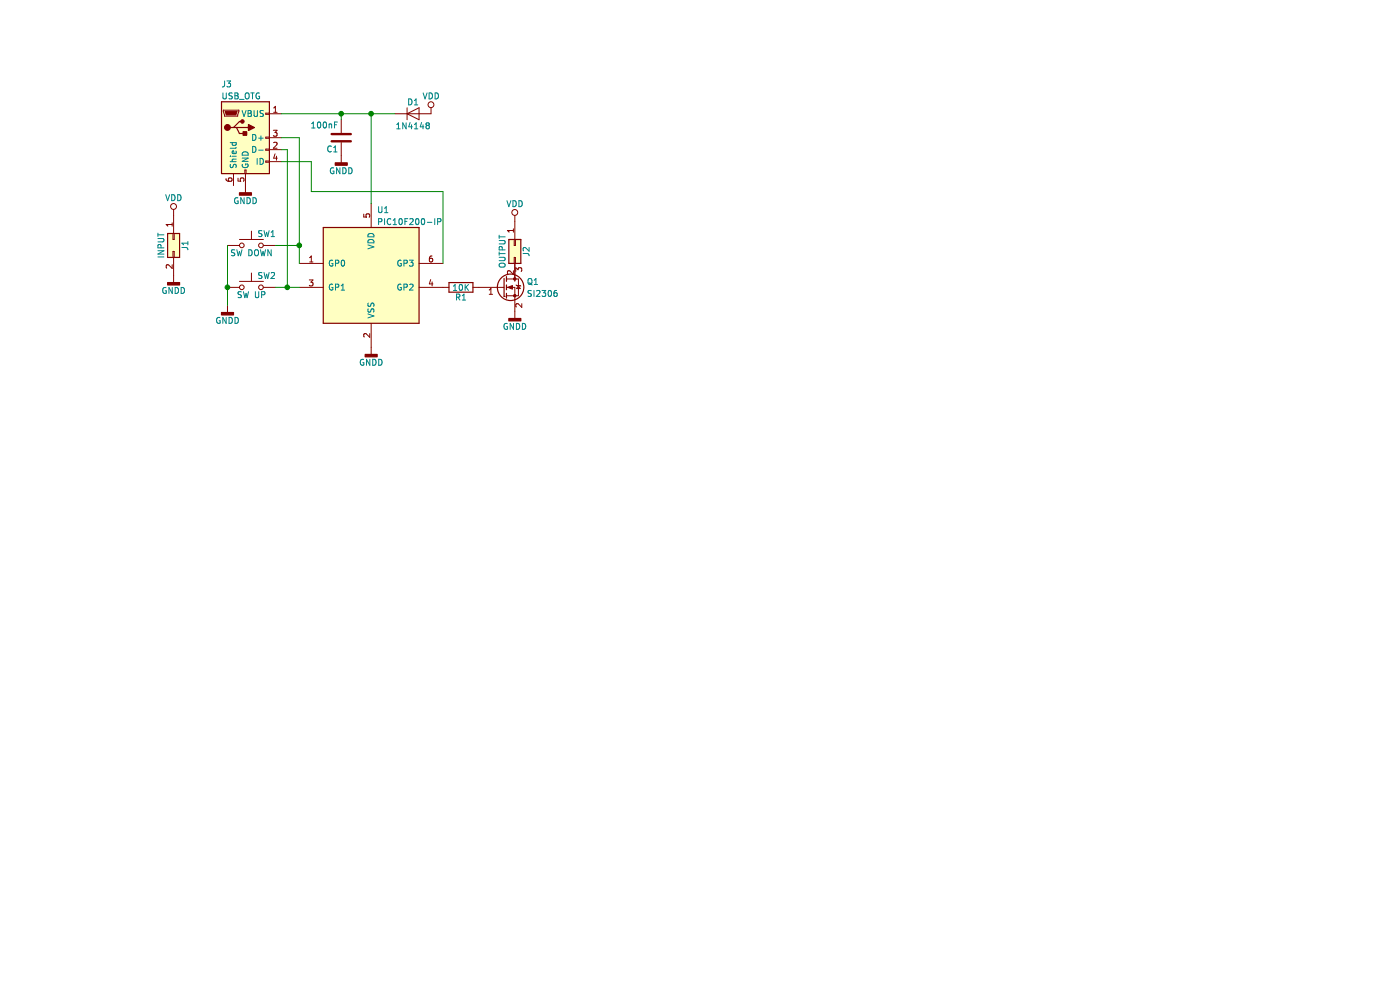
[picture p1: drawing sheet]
EESchema Schematic File Version 2
LIBS:power
LIBS:device
LIBS:switches
LIBS:relays
LIBS:motors
LIBS:transistors
LIBS:conn
LIBS:linear
LIBS:regul
LIBS:74xx
LIBS:cmos4000
LIBS:adc-dac
LIBS:memory
LIBS:xilinx
LIBS:microcontrollers
LIBS:dsp
LIBS:microchip
LIBS:analog_switches
LIBS:motorola
LIBS:texas
LIBS:intel
LIBS:audio
LIBS:interface
LIBS:digital-audio
LIBS:philips
LIBS:display
LIBS:cypress
LIBS:siliconi
LIBS:opto
LIBS:atmel
LIBS:contrib
LIBS:valves
LIBS:led_smd-cache
EELAYER 25 0
EELAYER END
$Descr A4 11693 8268
encoding utf-8
Sheet 1 1
Title ""
Date ""
Rev ""
Comp ""
Comment1 ""
Comment2 ""
Comment3 ""
Comment4 ""
$EndDescr
$Comp
L PIC10F200-IOT U1
U 1 1
P 3100 2300
F 0 "U1" H 3150 2850 50  0000 L CNN
F 1 "PIC10F200-IP" H 3150 2750 50  0000 L CNN
F 2 "TO_SOT_Packages_SMD:SOT-23-6_Handsoldering" H 3150 2950 50  0001 L CIN
F 3 "" H 3100 2300 50  0001 C CNN
	1    3100 2300
	1    0    0    -1  
$EndComp
$Comp
L SW_Push SW1
U 1 1
P 2100 2050
F 0 "SW1" H 2150 2150 50  0000 L CNN
F 1 "SW DOWN" H 2100 1990 50  0000 C CNN
F 2 "Buttons_Switches_THT:SW_PUSH_6mm_h7.3mm" H 2100 2250 50  0001 C CNN
F 3 "" H 2100 2250 50  0001 C CNN
	1    2100 2050
	1    0    0    -1  
$EndComp
$Comp
L SW_Push SW2
U 1 1
P 2100 2400
F 0 "SW2" H 2150 2500 50  0000 L CNN
F 1 "SW UP" H 2100 2340 50  0000 C CNN
F 2 "Buttons_Switches_THT:SW_PUSH_6mm_h7.3mm" H 2100 2600 50  0001 C CNN
F 3 "" H 2100 2600 50  0001 C CNN
	1    2100 2400
	1    0    0    -1  
$EndComp
$Comp
L GNDD #PWR01
U 1 1
P 1900 2550
F 0 "#PWR01" H 1900 2300 50  0001 C CNN
F 1 "GNDD" H 1900 2425 50  0000 C CNN
F 2 "" H 1900 2550 50  0001 C CNN
F 3 "" H 1900 2550 50  0001 C CNN
	1    1900 2550
	1    0    0    -1  
$EndComp
Wire Wire Line
	1900 2050 1900 2550
Connection ~ 1900 2400
Wire Wire Line
	2300 2050 2500 2050
Wire Wire Line
	2500 1150 2500 2200
Wire Wire Line
	2500 2400 2300 2400
$Comp
L GNDD #PWR02
U 1 1
P 3100 2900
F 0 "#PWR02" H 3100 2650 50  0001 C CNN
F 1 "GNDD" H 3100 2775 50  0000 C CNN
F 2 "" H 3100 2900 50  0001 C CNN
F 3 "" H 3100 2900 50  0001 C CNN
	1    3100 2900
	1    0    0    -1  
$EndComp
$Comp
L R R1
U 1 1
P 3850 2400
F 0 "R1" V 3930 2400 50  0000 C CNN
F 1 "10K" V 3850 2400 50  0000 C CNN
F 2 "Resistors_SMD:R_0805" V 3780 2400 50  0001 C CNN
F 3 "" H 3850 2400 50  0001 C CNN
	1    3850 2400
	0    1    1    0   
$EndComp
$Comp
L GNDD #PWR03
U 1 1
P 4300 2600
F 0 "#PWR03" H 4300 2350 50  0001 C CNN
F 1 "GNDD" H 4300 2475 50  0000 C CNN
F 2 "" H 4300 2600 50  0001 C CNN
F 3 "" H 4300 2600 50  0001 C CNN
	1    4300 2600
	1    0    0    -1  
$EndComp
$Comp
L Conn_02x01 J1
U 1 1
P 1450 2000
F 0 "J1" H 1500 2100 50  0000 C CNN
F 1 "INPUT" H 1500 1900 50  0000 C CNN
F 2 "Pin_Headers:Pin_Header_Straight_1x02_Pitch2.54mm" H 1450 2000 50  0001 C CNN
F 3 "" H 1450 2000 50  0001 C CNN
	1    1450 2000
	0    1    1    0   
$EndComp
$Comp
L VDD #PWR04
U 1 1
P 1450 1800
F 0 "#PWR04" H 1450 1650 50  0001 C CNN
F 1 "VDD" H 1450 1950 50  0000 C CNN
F 2 "" H 1450 1800 50  0001 C CNN
F 3 "" H 1450 1800 50  0001 C CNN
	1    1450 1800
	1    0    0    -1  
$EndComp
$Comp
L Conn_02x01 J2
U 1 1
P 4300 2050
F 0 "J2" H 4350 2150 50  0000 C CNN
F 1 "OUTPUT" H 4350 1950 50  0000 C CNN
F 2 "Pin_Headers:Pin_Header_Straight_2x01_Pitch2.54mm" H 4300 2050 50  0001 C CNN
F 3 "" H 4300 2050 50  0001 C CNN
	1    4300 2050
	0    1    1    0   
$EndComp
$Comp
L VDD #PWR05
U 1 1
P 4300 1850
F 0 "#PWR05" H 4300 1700 50  0001 C CNN
F 1 "VDD" H 4300 2000 50  0000 C CNN
F 2 "" H 4300 1850 50  0001 C CNN
F 3 "" H 4300 1850 50  0001 C CNN
	1    4300 1850
	1    0    0    -1  
$EndComp
$Comp
L GNDD #PWR06
U 1 1
P 1450 2300
F 0 "#PWR06" H 1450 2050 50  0001 C CNN
F 1 "GNDD" H 1450 2175 50  0000 C CNN
F 2 "" H 1450 2300 50  0001 C CNN
F 3 "" H 1450 2300 50  0001 C CNN
	1    1450 2300
	1    0    0    -1  
$EndComp
$Comp
L Q_NMOS_GSD Q1
U 1 1
P 4200 2400
F 0 "Q1" H 4400 2450 50  0000 L CNN
F 1 "SI2306" H 4400 2350 50  0000 L CNN
F 2 "TO_SOT_Packages_SMD:SOT-23" H 4400 2500 50  0001 C CNN
F 3 "" H 4200 2400 50  0001 C CNN
	1    4200 2400
	1    0    0    -1  
$EndComp
$Comp
L USB_OTG J3
U 1 1
P 2050 1150
F 0 "J3" H 1850 1600 50  0000 L CNN
F 1 "USB_OTG" H 1850 1500 50  0000 L CNN
F 2 "Connectors_USB:USB_Micro-B_Molex-105017-0001" H 2200 1100 50  0001 C CNN
F 3 "" H 2200 1100 50  0001 C CNN
	1    2050 1150
	1    0    0    -1  
$EndComp
$Comp
L GNDD #PWR07
U 1 1
P 2050 1550
F 0 "#PWR07" H 2050 1300 50  0001 C CNN
F 1 "GNDD" H 2050 1425 50  0000 C CNN
F 2 "" H 2050 1550 50  0001 C CNN
F 3 "" H 2050 1550 50  0001 C CNN
	1    2050 1550
	1    0    0    -1  
$EndComp
Wire Wire Line
	2500 1150 2350 1150
Connection ~ 2500 2050
Wire Wire Line
	2350 1250 2400 1250
Wire Wire Line
	2400 1250 2400 2400
Connection ~ 2400 2400
$Comp
L C C1
U 1 1
P 2850 1150
F 0 "C1" H 2875 1250 50  0000 L CNN
F 1 "100nF" H 2875 1050 50  0000 L CNN
F 2 "Capacitors_SMD:C_0402" H 2888 1000 50  0001 C CNN
F 3 "" H 2850 1150 50  0001 C CNN
	1    2850 1150
	-1   0    0    1   
$EndComp
$Comp
L GNDD #PWR08
U 1 1
P 2850 1300
F 0 "#PWR08" H 2850 1050 50  0001 C CNN
F 1 "GNDD" H 2850 1175 50  0000 C CNN
F 2 "" H 2850 1300 50  0001 C CNN
F 3 "" H 2850 1300 50  0001 C CNN
	1    2850 1300
	1    0    0    -1  
$EndComp
$Comp
L VDD #PWR09
U 1 1
P 3600 950
F 0 "#PWR09" H 3600 800 50  0001 C CNN
F 1 "VDD" H 3600 1100 50  0000 C CNN
F 2 "" H 3600 950 50  0001 C CNN
F 3 "" H 3600 950 50  0001 C CNN
	1    3600 950 
	1    0    0    -1  
$EndComp
$Comp
L D D1
U 1 1
P 3450 950
F 0 "D1" H 3450 1050 50  0000 C CNN
F 1 "1N4148" H 3450 850 50  0000 C CNN
F 2 "Diodes_SMD:D_MiniMELF_Handsoldering" H 3450 950 50  0001 C CNN
F 3 "" H 3450 950 50  0001 C CNN
	1    3450 950 
	1    0    0    -1  
$EndComp
Wire Wire Line
	2350 1350 2600 1350
Wire Wire Line
	2600 1350 2600 1600
Wire Wire Line
	2600 1600 3700 1600
Wire Wire Line
	3700 1600 3700 2200
Wire Wire Line
	2350 950  3300 950 
Wire Wire Line
	3100 1700 3100 950 
Connection ~ 3100 950 
Wire Wire Line
	2850 1000 2850 950 
Connection ~ 2850 950 
$EndSCHEMATC
